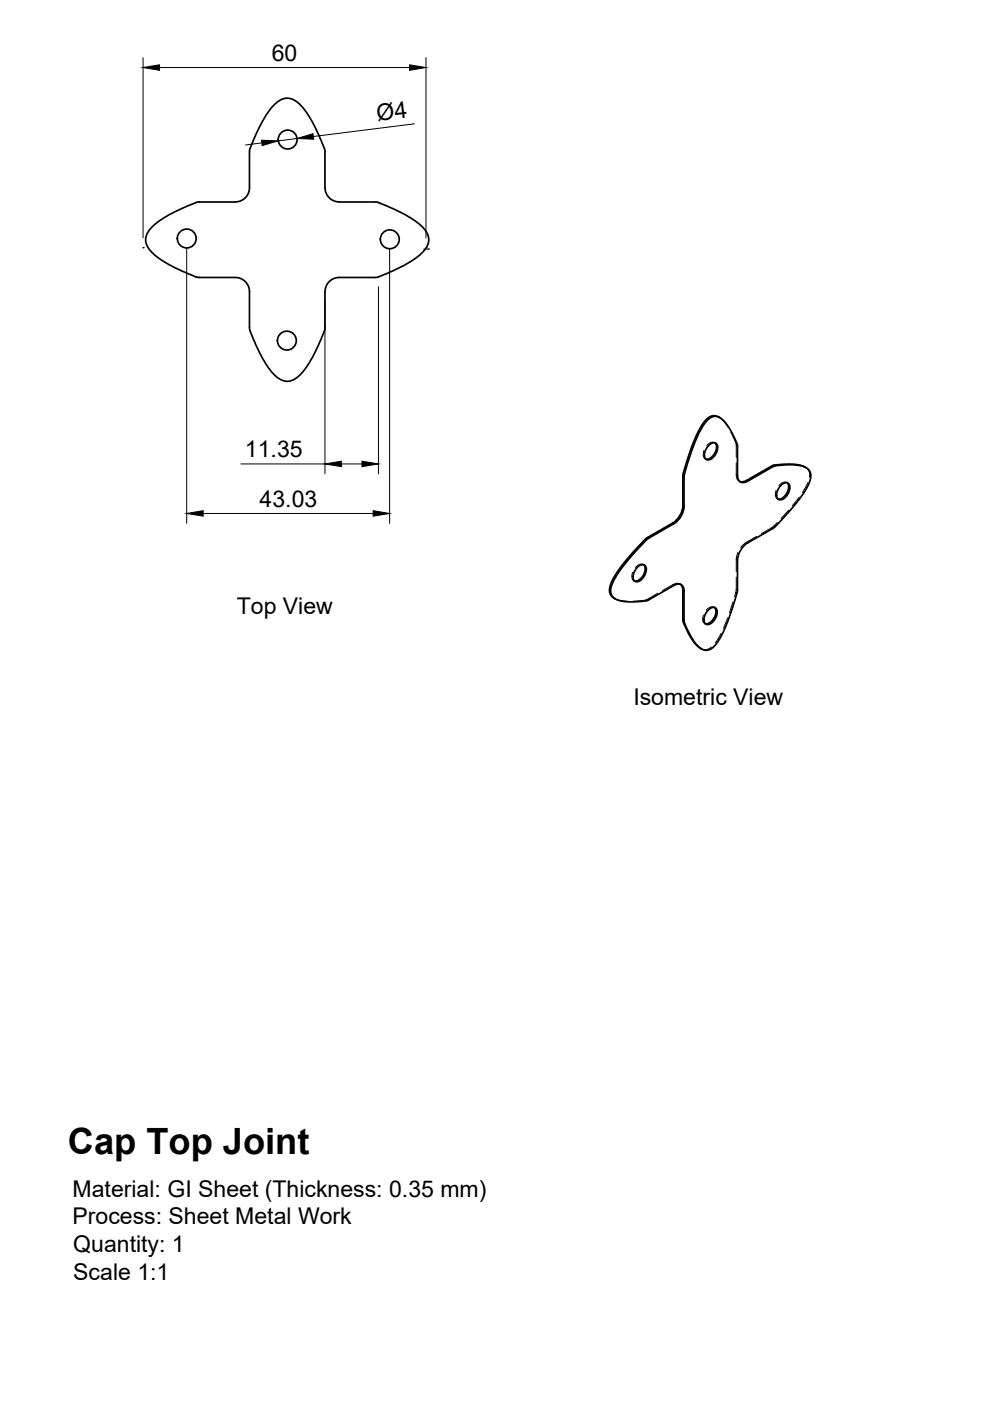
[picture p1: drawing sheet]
<svg xmlns="http://www.w3.org/2000/svg" width="210mm" height="297mm" viewBox="0 0 210 297" stroke-linecap="round" stroke-linejoin="round" font-family="sans-serif">
<!-- layer: Visible -->
<g fill="none" stroke="#000" stroke-width=".36">
<path d="M52.9 32.2v7.6a2.99 2.99 0 0 1-3 3h-7.6M68.8 31.5l-2.6-5.7-1.2-2-1.6-1.9a3.4 3.4 0 0 0-5.4 .5l-1.2 1.4-1.3 2.2-1.9 3.9-.7 2.3M68.8 31.5l.1 .7M68.9 32.2v7.6a3 3 0 0 0 3 3l8.1 .1 3.2 1.3 2.7 1.3 2 1.3 1.9 1.6a3.4 3.4 0 0 1-.5 5.4l-1.4 1.1-2.2 1.3-2.5 1.3-3.2 1.3h-8.1a2.99 2.99 0 0 0-3 3M41.5 43l-5.6 2.5-2 1.3-1.9 1.6a3.4 3.4 0 0 0 .5 5.4l1.4 1.1 2 1.2 5.6 2.6M41.6 58.7l.7 .1M42.3 58.8h7.6a2.99 2.99 0 0 1 3 3M42.3 42.8l-.7 .1M52.9 61.8v7.6l.1 .8 2.6 5.7 1.2 2 1.6 1.8a3.4 3.4 0 0 0 5.4-.5l1.2-1.3 1.2-2 2.6-5.7M68.9 61.8v7.6l-.1 .8M150.4 94.3a1 1 0 0 1 1.4-.3 1 1 0 0 1 .3 1.3l-.3 1a1.62 1.62 0 0 1-2.2 1 2.4 2.4 0 0 1 .8-3zM151.6 93.9a2.45 2.45 0 0 1-1.9 3.4"/>
<path d="M152.6 88.5l-.9-.4-1.1 .2-.7 .5-1 1.3-.9 1.4-1.2 2.8-1.9 6M164.1 98.6l2.3-.2h2l1.3 .2 1.2 .6M164.1 98.6l-5.9 3.3-.7 .3-.6-.1M136.5 119.7a2.45 2.45 0 0 1-2 3.5M137 114.5l-3.4 3.7-2.4 3.1-1.3 2.4-.4 1.7a2.44 2.44 0 0 0 2.6 2.1l3 .1 2.4-.4M137.5 114.1l-.5 .4M142.7 110.9l-5.8 3.3-2.6 2.8-2.5 2.9-1.6 2.5-.6 1.1-.4 1.2v.8l.2 .6 .4 .4 .7 .5M144.8 101v6.2M144.8 107.2a4.7 4.7 0 0 1-2.1 3.7M144.9 100.3l-.1 .7M156.4 118.8v6.4l-.7 2.3-1.4 4.4-1.5 3.2-1.1 1.7-1.4 1h-1.2l-1.3-1-1.1-1.5-1.3-2.6-.3-1.1-.1-6.3M163.9 112l-5.4 3.1a4.7 4.7 0 0 0-2.1 3.7"/>
<path d="M163.9 112l3.3-3.4 3.1-3.9 1.4-2.7 .2-.9-.2-1.1-.9-.9-1.4-.4-2.4-.2-2.6 .3-5.9 3.2a1.29 1.29 0 0 1-1.5 .2 1.29 1.29 0 0 1-.6-1.4v-6.4l-.7-1.5-1.3-2.4-1.1-1.4-.8-.6-.7-.2-1 .2-1.3 1.2-1.2 1.8-1 2.4-1.5 4.2-.8 3v6.2a4.7 4.7 0 0 1-2.1 3.7l-5.4 3.1M165.7 102.8a1 1 0 0 1 1.4-.4 1 1 0 0 1 .3 1.4l-.3 .9a1.62 1.62 0 0 1-2.2 1.1 2.4 2.4 0 0 1 .8-3zM166.9 102.4a2.45 2.45 0 0 1-2 3.4M135.3 120.2a1 1 0 0 1 1.3-.4 1 1 0 0 1 .4 1.4l-.4 .9a1.62 1.62 0 0 1-2.1 1.1 2.4 2.4 0 0 1 .8-3zM142.9 124.1l-5.4 3.1M142.9 124.1a1.29 1.29 0 0 1 1.5-.1 1.29 1.29 0 0 1 .6 1.3M144.3 123.9a1.59 1.59 0 0 1 .5 1.3M144.8 125.2v6.2M144.8 131.4l.1 .5M144.9 132l1.8 3.5 1.2 1.5 .9 .6M150.3 129.2a1 1 0 0 1 1.4-.3 1 1 0 0 1 .3 1.3l-.3 1a1.62 1.62 0 0 1-2.2 1 2.4 2.4 0 0 1 .8-3zM151.5 128.8a2.45 2.45 0 0 1-2 3.4"/>
<circle cx="61" cy="29.6" r="2"/>
<circle cx="39.6" cy="50.6" r="2"/>
<circle cx="82.6" cy="50.7" r="2"/>
<circle cx="60.8" cy="72.2" r="2"/>
</g>
<!-- layer: Hidden -->
<g fill="none" stroke="#000" stroke-width=".21">
<path d="M149.3 95.5a1.34 1.34 0 0 0 .3 1.8M149.5 97.3l.3 .1M151.5 93.8l.2 .2M151.6 93.9a1.38 1.38 0 0 0-1.8 .6M152.4 88.4l.8 .6 1.1 1.6M154.9 91.6l1.1 2.2M156 93.9l.1 3.1M156.1 98.2v2.8l.2 .6 .6 .5M170.7 99l.8 .9 .1 1.3M136.4 119.7l.2 .1M136.5 119.7a1.38 1.38 0 0 0-1.8 .6M156.5 117.1l-.4 1.2v2.9"/>
<path d="M156.7 102.1l.3 .1M160.4 113.7l-2.5 1.5-.8 .9M164.5 104a1.32 1.32 0 0 0 .5 1.8M164.8 110.8l-1.2 1.1-2.2 1.2M164.8 105.8l.3 .1M166.8 102.3l.2 .1M166.9 102.4a1.38 1.38 0 0 0-1.8 .6M167.2 108.2l-1.6 1.7M169.5 105.4l-1.5 1.9M171.3 102.3l-1.2 2.1M130.2 126.8l1.1 .5 1.8 .2M134.1 121.4a1.34 1.34 0 0 0 .4 1.8"/>
<path d="M134.4 123.1l.2 .2M136.6 127.3l-2.4 .2M139.4 125.8l-2.6 1.4M144.2 123.8l.2 .2M144.3 123.9l-.7-.2-.6 .1-2.5 1.4M149.1 130.4a1.37 1.37 0 0 0 .4 1.9M149.4 132.2l.2 .1M150.8 137.2l-1.1 .5-1.2-.2M151.4 128.7l.2 .2M151.5 128.8a1.37 1.37 0 0 0-1.8 .6M152.9 134.3l-1.2 2M154.3 131l-.9 2.2"/>
<path d="M155.4 127.6l-.7 2.3M156.1 122.4v2.8l-.4 1.3"/>
</g>
<!-- layer: Hidden Narrow -->
<path d="M156 93.9l.3 .2M156.1 94.4l.3 .2M156.1 118.7l.3 .1M156.1 100.7l.3 .1M158.2 115l.3 .1M163.6 111.9l.3 .1M164.1 111.5l.3 .1M136.8 127.2l.2 .2M137.3 127.1l.2 .1M142.7 124l.2 .1M156 125.6l.3 .1M156.1 124.9l.3 .2" fill="none" stroke="#000" stroke-width=".21"/>
<!-- layer: Visible Narrow -->
<path d="M163.6 98.8l.3 .1M164.1 98.6l.3 .2M136.8 114.4l.2 .1M137.3 114l.2 .1M142.7 110.9l.2 .1M144.8 107.2l.2 .1M144.8 101l.2 .1M144.9 100.3l.2 .1M158.2 101.9l.3 .2M144.8 131.4l.2 .2M144.8 125.2l.2 .1M144.9 132l.2 .1" fill="none" stroke="#000" stroke-width=".21"/>
<!-- layer: Dimensions -->
<g fill="none" stroke="#000" stroke-width=".21">
<path d="M30.3 12.2v38.2M33.8 14.3h53M90.3 12.2v38.2M55.5 30.3l-3.5 .4M63 29.4l-4 .5M87.9 26.3l-21.5 2.6M39.6 52.7v58.3M82.6 52.8v58.2M68.9 63.9v36.6M80.2 60.8v39.7M51.1 98.4h17.8M72.4 98.4h4.4"/>
<path d="M43.1 108.9h36"/>
</g>
<path d="M30.3 14.3l3.5-.6v1.2zM86.8 13.7l3.5 .6-3.5 .6zM55.5 29.7l3.5 .2-3.4 1zM63 29.4l3.4-1.1 .1 1.2zM68.9 98.4l3.5-.6v1.1zM76.8 97.8l3.4 .6-3.4 .5zM39.6 108.9l3.5-.6v1.1zM79.1 108.3l3.5 .6-3.5 .5z" fill="#000" stroke="#000" stroke-width=".21"/>
<!-- layer: Sketch2 -->
<path d="M30.3 52.5h.1M90.3 52.5h.1" fill="none" stroke="#000" stroke-width=".21"/>
<!-- layer: Sketch3 -->
<path d="M30.3 52.5h.1M90.8 52.8h.1" fill="none" stroke="#000" stroke-width=".25"/>
<!-- layer: Sketch5 -->
<path d="M89.9 52.8h.9" fill="none" stroke="#000" stroke-width=".21"/>
<text font-size="7.7" x="14.4" y="244.6">Cap Top Joint</text>
<g font-size="4.9">
<text x="57.6" y="12.9">60</text>
<text x="80.1" y="25.7" transform="rotate(-7 80.1 25.7)">Ø4</text>
<text x="51.9" y="96.9">11.35</text>
<text x="55.1" y="107.4">43.03</text>
<text x="50.2" y="130.3">Top View</text>
<text x="134.3" y="149.5">Isometric View</text>
<text x="15.4" y="253.7">Material: GI Sheet (Thickness: 0.35 mm)</text>
<text x="15.4" y="259.6">Process: Sheet Metal Work</text>
<text x="15.5" y="265.5">Quantity: 1</text>
<text x="15.5" y="271.4">Scale 1:1</text>
</g>
</svg>
